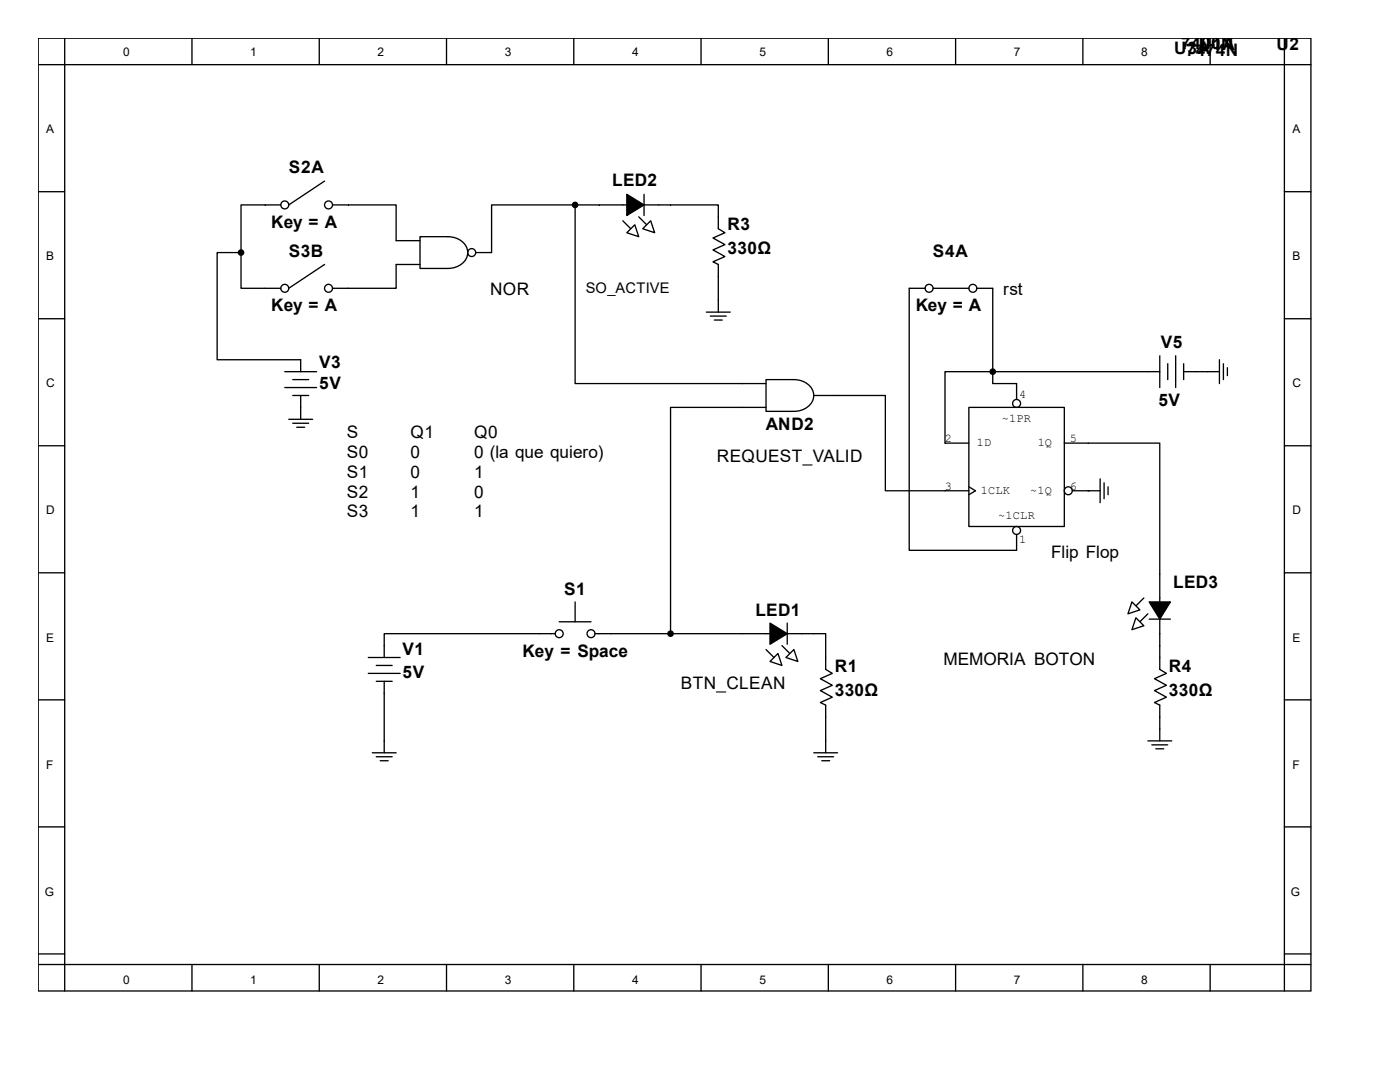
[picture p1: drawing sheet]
<svg xmlns="http://www.w3.org/2000/svg" width="279mm" height="216mm" viewBox="0 0 279 216" stroke-linecap="round" stroke-linejoin="round" font-family="sans-serif">
<g fill="none" stroke="#000" stroke-width=".26">
<path d="M7.6 7.6h254v190.1h-254zM7.6 12.9h254M12.9 7.6v190.1M38.3 7.6v5.3M63.7 7.6v5.3M89.1 7.6v5.3M114.5 7.6v5.3M139.9 7.6v5.3M165.3 7.6v5.3M190.7 7.6v5.3M216.1 7.6v5.3M241.5 7.6v5.3"/>
<path d="M256.3 7.6v190.1M7.6 38.3h5.3M64.8 36.1l-7.2 4.8M128.5 38.8v4.2M256.3 38.3h5.3M52.9 40.9h3.1M52.9 57.5h3.1M64.8 52.8l-7.2 4.7M66.4 40.9h3.1M66.4 57.5h3.1M124.3 40.9h7.1M124.3 44.1l1.6 1.5"/>
<path d="M127.5 43.3l1.6 1.6M143.4 59.9v2.4M7.6 63.6h5.3M141 62.3h4.7M141.8 63.1h3.1M142.6 63.9h1.5M241 74.2h2.4M243.4 71.8v4.7M244.2 72.6v3.1M245 73.4v1.6M256.3 63.6h5.3M7.6 88.9h5.3"/>
<path d="M57.6 83.7h4.8M58.4 84.5h3.2M59.2 85.3h1.6M60 81.3v2.4M256.3 88.9h5.3M7.6 114.3h5.3M256.3 114.3h5.3M7.6 139.6h5.3M73.5 131.2h6.4M73.5 134.4h6.4M75.1 132.8h3.2M75.1 136h3.2"/>
<path d="M76.7 128.8v2.4M76.7 136v2.3M107.6 126.4h3.2M111.6 124.1h6.4M114.8 120.1v4M118.7 126.4h3.2M148.1 126.4h14.3M152.9 129.6l1.6 1.6M153.7 132l1.6-1.6 .8 2.4zM156.1 128.8l1.5 1.6M156.8 131.2l1.6-1.6 .8 2.4zM157.1 124.3v4.3"/>
<path d="M164.8 131.2v2.4l1.3 .8-2.4 1 2.4 1.3-2.4 1.1 2.4 1.3-2.4 1.1 1.1 .5v2.4M256.3 139.6h5.3M74.3 150.2h4.8M75.1 151h3.2M75.9 151.8h1.6M76.7 147.8v2.4M162.4 150.2h4.8M163.2 151h3.2M164 151.8h1.6M164.8 147.8v2.4M229.1 147.8h4.7M229.9 148.6h3.1"/>
<path d="M230.7 149.4h1.6M231.5 145.5v2.3M7.6 165h5.3M256.3 165h5.3M7.6 190.3h5.3M7.6 192.5h254M38.3 192.5v5.2M63.7 192.5v5.2M89.1 192.5v5.2M114.5 192.5v5.2M139.9 192.5v5.2M165.3 192.5v5.2"/>
<path d="M190.7 192.5v5.2M216.1 192.5v5.2M241.5 192.5v5.2M256.3 190.3h5.3"/>
<circle cx="56.8" cy="40.9" r=".79"/>
<circle cx="56.8" cy="57.5" r=".79"/>
<circle cx="65.6" cy="57.5" r=".79"/>
<circle cx="65.6" cy="40.9" r=".79"/>
<circle cx="111.6" cy="126.4" r=".79"/>
<circle cx="118" cy="126.4" r=".79"/>
</g>
<path d="M125.1 38.8l3.4 2.1-3.4 2.1zM153.7 124.3l3.4 2.1-3.4 2.2z" fill="#000" stroke="#000" stroke-width=".26"/>
<g fill="#fff" stroke="#000" stroke-width=".26">
<path d="M125.1 46.4l1.6-1.5 .8 2.3z"/>
<path d="M128.3 45.6l1.6-1.5 .8 2.3z"/>
</g>
<g fill="none" stroke="#000" stroke-width=".26">
<path d="M119.5 40.9h4.8M131.4 40.9h2.4M143.4 43.3v2.3l1.3 .8-2.4 1.1 2.4 1.3-2.4 1.1 2.4 1.3-2.4 1 1.1 .6v2.3M56.8 74.2h6.4M56.8 77.3h6.4M58.4 75.7h3.2M58.4 78.9h3.2M60 71.8v2.4M60 78.9v2.4M229.1 74.2h2.4M231.5 71v6.3M233 72.6v3.1"/>
<path d="M234.6 71v6.3M236.2 74.2h2.4M236.2 72.6v3.1M228.3 119.3l-1.6 1.6M231.5 119.3v7.1M229.1 122.5l-1.6 1.6M229.3 123.5h4.3"/>
</g>
<g fill="#000" stroke="#000" stroke-width=".26">
<path d="M229.3 120.1h4.3l-2.1 3.4z"/>
<circle cx="48.1" cy="50.4" r=".53"/>
</g>
<g fill="#fff" stroke="#000" stroke-width=".26">
<path d="M225.9 120.1l1.6 1.6-2.4 .8z"/>
<path d="M226.7 123.3l1.6 1.6-2.4 .8z"/>
</g>
<g fill="none" stroke="#000" stroke-width=".26">
<path d="M48.1 50.4v7.1h4.8M48.1 50.4h-4.8v21.4h16.7M52.9 40.9h-4.8v9.5M69.5 40.9h9.6v7.1h4.7M83.8 47.2h5.6a3.6 3.6 0 0 1 3.9 3.2 3.6 3.6 0 0 1-3.9 3.2h-5.6zM83.8 52.8h-4.7v4.7h-9.6M114.8 40.9h-16.7v9.5h-3.2M114.8 40.9v35.6h38.1M114.8 40.9h4.7M133.8 40.9h9.6v2.4M143.4 55.1v4.8M184.6 57.5h-3.1v52.3h21.4v-3.2"/>
<path d="M186.2 57.5h7.2M194.9 57.5h3.2v16.7M152.9 75.7h5.5a3.6 3.6 0 0 1 4 3.2 3.6 3.6 0 0 1-4 3.2h-5.5zM162.4 78.9h14.3v19h16.7M198.1 74.2h-9.5v14.2h4.8M198.1 74.2v2.3h4.8v3.2M198.1 74.2h31M238.6 74.2h2.4M152.9 81.3h-19.1v45.1M193.4 81.3h19v23.8h-19zM193.4 97.1l1.3 .8-1.3 .8M212.4 88.4h19.1v30.9"/>
<path d="M214 97.9h5.6M217.2 97.9h.1M219.6 95.5v4.8M220.3 96.3v3.2M221.1 97.1v1.6M76.7 138.3v9.5M107.6 126.4h-30.9v2.4M121.9 126.4h26.2M162.4 126.4h2.4v4.8M231.5 126.4v7.2l1.3 .8-2.4 1 2.4 1.3-2.4 1.1 2.4 1.3-2.4 1.1 1.1 .5v4.8M164.8 143.1v4.7"/>
<circle cx="94.1" cy="50.4" r=".79"/>
<circle cx="185.4" cy="57.5" r=".79"/>
<circle cx="194.2" cy="57.5" r=".79"/>
<circle cx="202.9" cy="80.5" r=".79"/>
<circle cx="213.2" cy="97.9" r=".79"/>
<circle cx="202.9" cy="105.8" r=".79"/>
</g>
<g fill="#000" stroke="#000" stroke-width=".26">
<circle cx="114.8" cy="40.9" r=".53"/>
<circle cx="198.1" cy="74.2" r=".53"/>
<circle cx="133.8" cy="126.4" r=".53"/>
</g>
<g font-size="3.4">
<text x="234.3" y="10.8">U3A</text>
<text x="235.8" y="9.7">7400N</text>
<text x="236.7" y="11.3">7474N</text>
<text x="239.2" y="9.9">U1A</text>
<text x="254.8" y="9.9">U2</text>
<text x="57.6" y="34.5">S2A</text>
<text x="122.2" y="37.2">LED2</text>
<text x="54.1" y="45.4">Key = A</text>
<text x="145.2" y="45.9">R3</text>
<text x="57.6" y="51.2">S3B</text>
<text x="145.2" y="50.7">330Ω</text>
<text x="186.2" y="51.2">S4A</text>
<text x="97.8" y="58.9">NOR</text>
<text x="200.2" y="58.9">rst</text>
<text x="54.1" y="62.1">Key = A</text>
<text x="182.8" y="62.1">Key = A</text>
<text x="231.7" y="69.5">V5</text>
<text x="63.7" y="73.4">V3</text>
<text x="63.7" y="77.7">5V</text>
<text x="231.2" y="81.1">5V</text>
<text x="69.2" y="87.5">S</text>
<text x="81.9" y="87.5">Q1</text>
<text x="94.6" y="87.5">Q0</text>
<text x="152.8" y="85.9">AND2</text>
<text x="69.2" y="91.4">S0</text>
<text x="69.2" y="95.3">S1</text>
<text x="81.9" y="91.4">0</text>
<text x="81.9" y="95.3">0</text>
<text x="94.6" y="91.4">0 (la que quiero)</text>
<text x="94.6" y="95.3">1</text>
<text x="143.1" y="92.2">REQUEST_VALID</text>
<text x="69.2" y="99.3">S2</text>
<text x="81.9" y="99.3">1</text>
<text x="94.6" y="99.3">0</text>
<text x="69.2" y="103.3">S3</text>
<text x="81.9" y="103.3">1</text>
<text x="94.6" y="103.3">1</text>
<text x="209.8" y="111.3">Flip Flop</text>
<text x="112.6" y="118.7">S1</text>
<text x="234.1" y="117.4">LED3</text>
<text x="150.7" y="122.9">LED1</text>
<text x="80.3" y="130.6">V1</text>
<text x="104.3" y="131.1">Key = Space</text>
<text x="80.3" y="135.4">5V</text>
<text x="135.9" y="137.5">BTN_CLEAN</text>
<text x="166.6" y="134">R1</text>
<text x="188.3" y="132.7">MEMORIA BOTON</text>
<text x="233.3" y="134">R4</text>
<text x="166.6" y="138.8">330Ω</text>
<text x="233.3" y="138.8">330Ω</text>
</g>
<text font-size="2.9" x="116.9" y="58.4">SO_ACTIVE</text>
<g font-size="2.4">
<text x="24.6" y="11.1">0</text>
<text x="50" y="11.1">1</text>
<text x="75.4" y="11.1">2</text>
<text x="100.8" y="11.1">3</text>
<text x="126.2" y="11.1">4</text>
<text x="151.6" y="11.1">5</text>
<text x="177" y="11.1">6</text>
<text x="202.4" y="11.1">7</text>
<text x="227.8" y="11.1">8</text>
<text x="9.2" y="26.5">A</text>
<text x="257.9" y="26.5">A</text>
<text x="9.2" y="51.9">B</text>
<text x="257.9" y="51.9">B</text>
<text x="9.2" y="77.3">C</text>
<text x="257.9" y="77.3">C</text>
<text x="203.4" y="79.5">4</text>
<text x="188.6" y="88.2">2</text>
<text x="194.9" y="89.1">1D</text>
<text x="199.9" y="84.2">~1PR</text>
<text x="207.1" y="89.1">1Q</text>
<text x="213.5" y="88.2">5</text>
<text x="188.6" y="97.7">3</text>
<text x="195.7" y="98.6">1CLK</text>
<text x="205.6" y="98.6">~1Q</text>
<text x="213.5" y="97.7">6</text>
<text x="9.2" y="102.7">D</text>
<text x="199.2" y="103.5">~1CLR</text>
<text x="257.9" y="102.7">D</text>
<text x="203.4" y="108.3">1</text>
<text x="9.2" y="128.1">E</text>
<text x="257.9" y="128.1">E</text>
<text x="9.2" y="153.5">F</text>
<text x="257.9" y="153.5">F</text>
<text x="8.9" y="178.9">G</text>
<text x="257.6" y="178.9">G</text>
<text x="24.6" y="196.3">0</text>
<text x="50" y="196.3">1</text>
<text x="75.4" y="196.3">2</text>
<text x="100.8" y="196.3">3</text>
<text x="126.2" y="196.3">4</text>
<text x="151.6" y="196.3">5</text>
<text x="177" y="196.3">6</text>
<text x="202.4" y="196.3">7</text>
<text x="227.8" y="196.3">8</text>
</g>
</svg>
